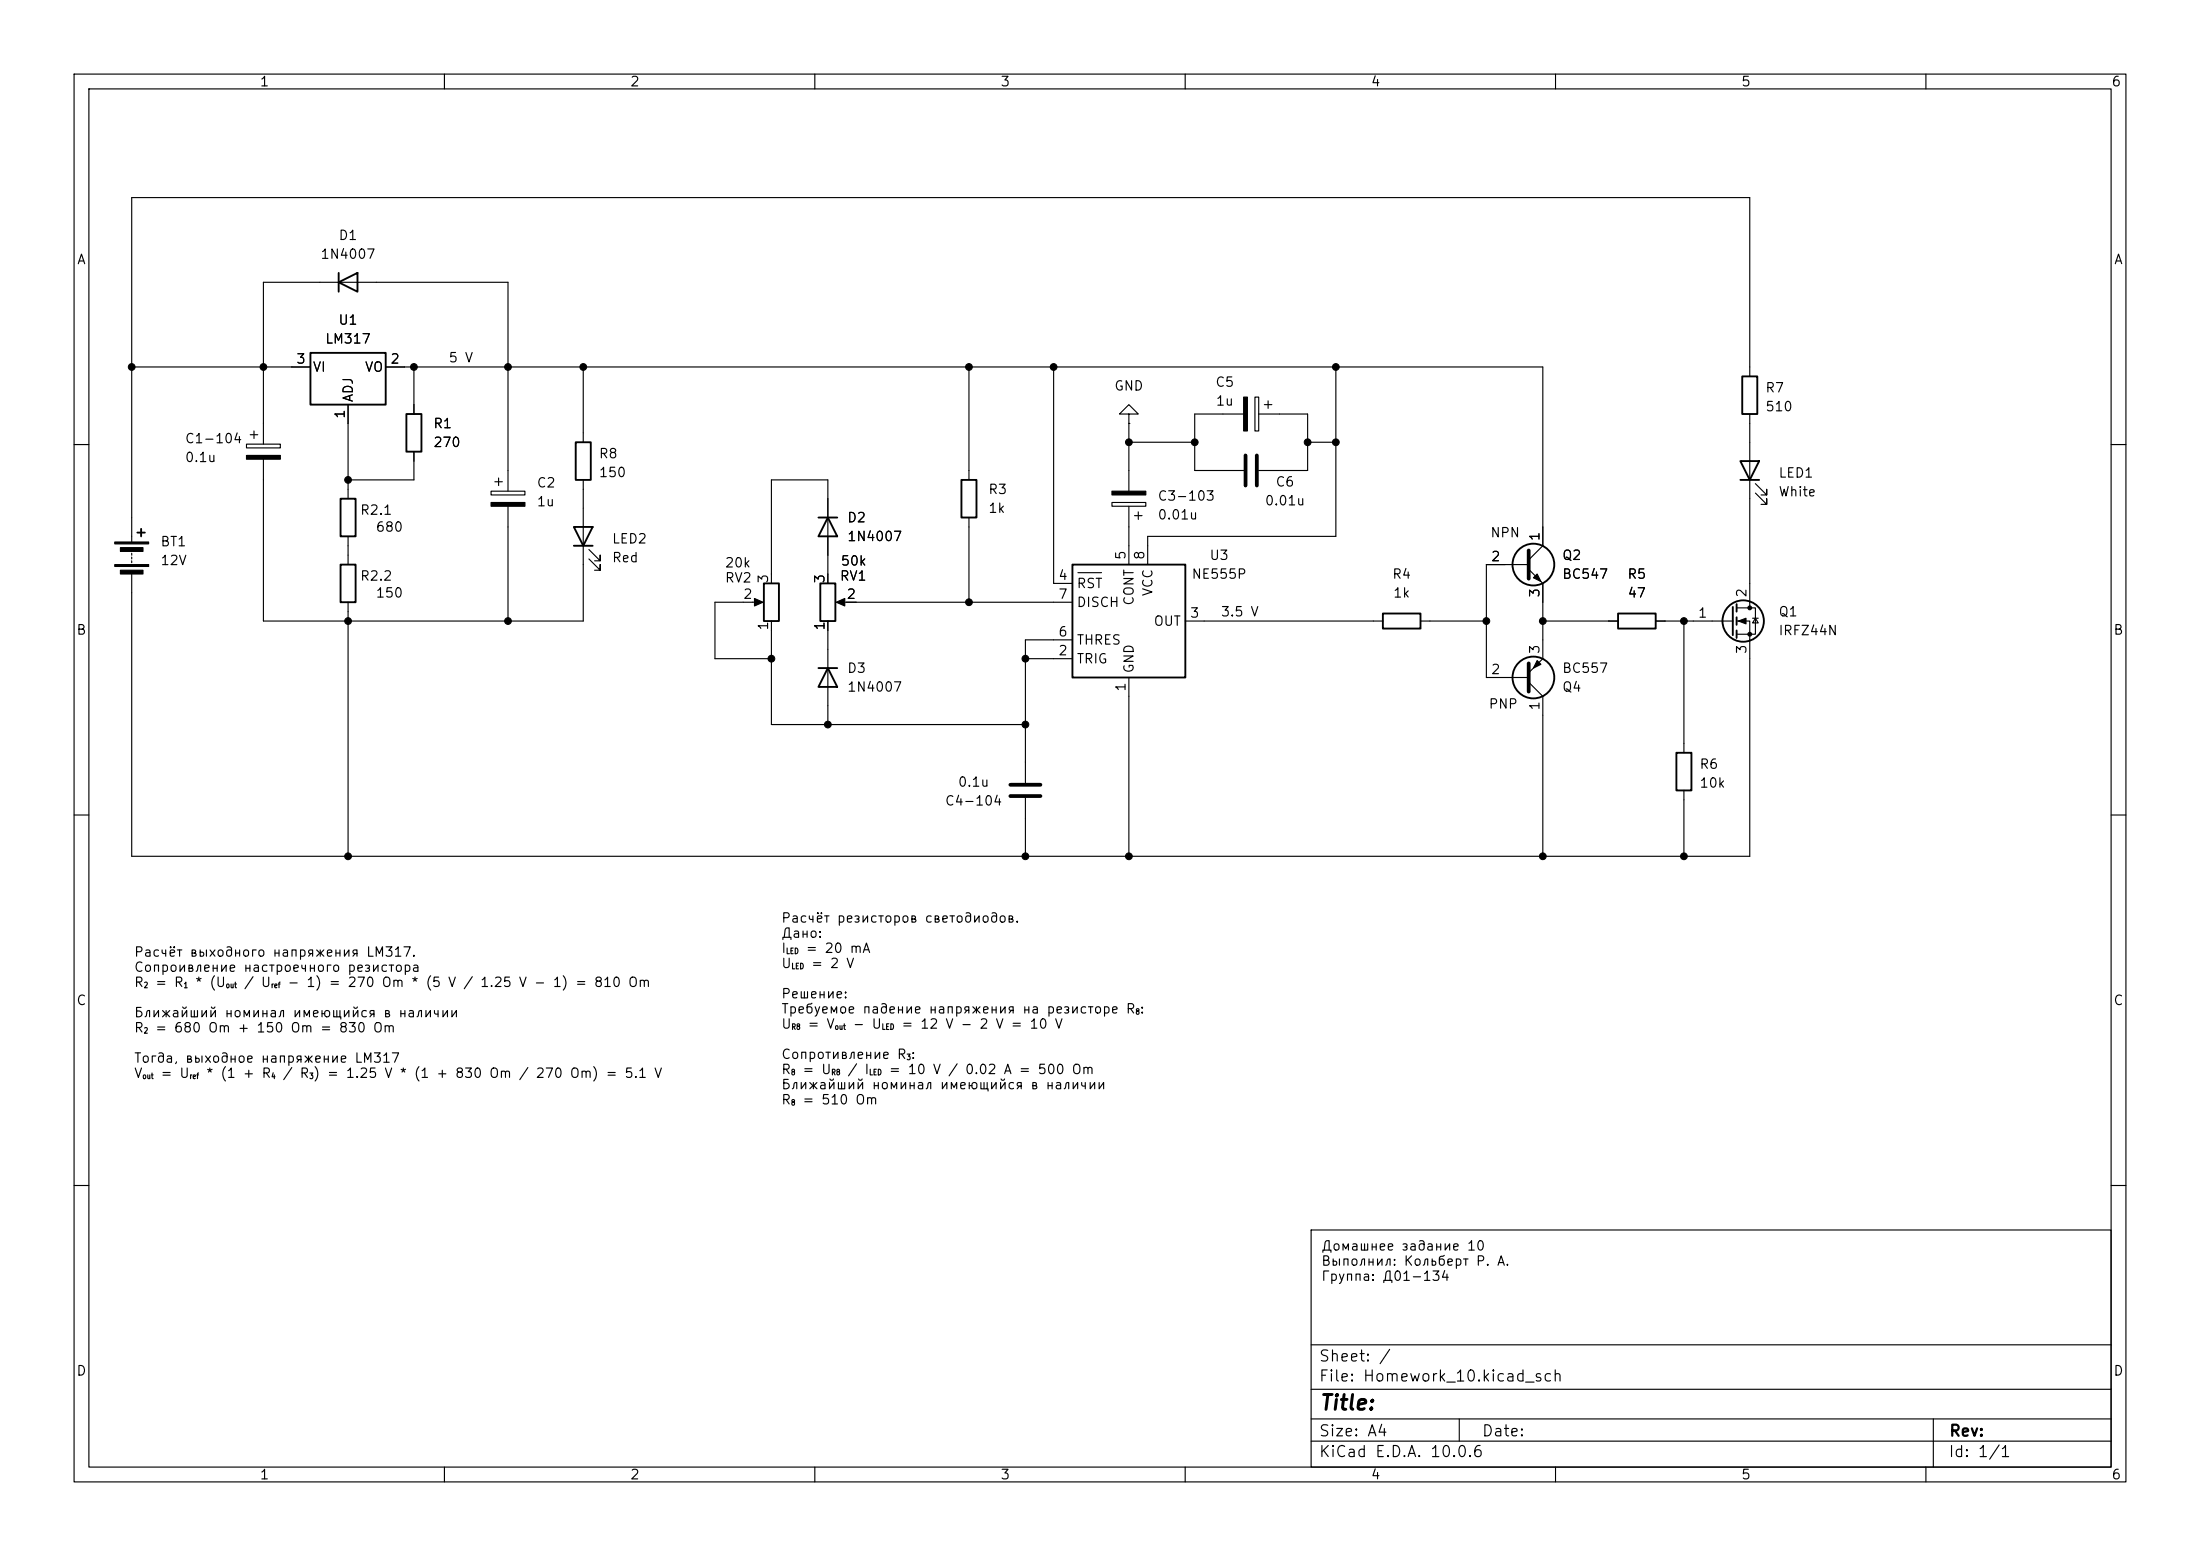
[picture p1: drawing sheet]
<svg xmlns="http://www.w3.org/2000/svg" width="297mm" height="210mm" viewBox="0 0 297 210" stroke-linecap="round" stroke-linejoin="round" font-family="sans-serif">
<g fill="none" stroke="#000" stroke-width=".15">
<path d="M10 10h277v190h-277zM12 12h273v186h-273zM60 10v2M110 10v2M160 10v2M210 10v2M260 10v2M17.8 49.5h24.1M33.3 59.9h4.5v.6h-4.5zM33.8 58.7h1M34.3 58.2v1M35.6 59.9v-21.8h33v28.2"/>
<path d="M47 54.6v12.7M52.1 49.5h156.2v24.2l-1.9 1.9M55.9 49.5v6.4M78.7 49.5v10.2M130.8 49.5v15.3M142.2 49.5v29.2h2.6M152.4 55.9h1.3l-1.3-1.3-1.3 1.3h1.3v1.3M152.4 57.2h.1M152.4 57.2v9.1M152.4 59.7h8.9M167.9 55.9h-6.6v7.6h6.6M169.4 53.6h.5v4.6h-.5z"/>
<path d="M169.9 55.9h6.6v7.6h-6.6M170.7 54.6h1M171.2 54.1v1M176.5 59.7h3.8M180.3 49.5v22.9h-25.4v3.8M236.2 50.8v-24.1h-218.4v46.5M236.2 55.9v26.1M10 60h2M17.8 77.5v38.1h218.4v-31.8h-1.8M17.8 74.7v.2M17.8 75.2v.2M17.8 75.7v.2"/>
<path d="M35.6 62v21.8h43.1v-19M47 72.4v3.8M55.9 61v3.8h-8.9M66.3 66.3h4.6v.5h-4.6zM66.8 65h1M67.3 64.5v1M68.6 68.3v15.5M79.5 75.4l1.5 1.6v-.8v.8h-.7M79.5 74.2l1.5 1.5v-.8v.8h-.7M104.1 78.7v-13.9h7.7v13.9M130.8 69.9v11.4M145.5 77.3h3.2"/>
<path d="M150.1 67.8h4.6v.5h-4.6zM152.4 68.3v7.9M153.2 69.6h1M153.7 69.1v1M206.4 76.2h-5.7v15.2h5.7M206.4 76.8l1.9 1.9v10.2l-1.9 1.9M237 66.5l1.5 1.6v-.8v.8h-.8M237 65.3l1.5 1.5v-.8v.8h-.8M285 60h2M47 81.3v34.3M102.6 81.3h-6.1v7.6h7.6M104.1 83.8v14h34.3"/>
<path d="M111.8 83.8v14M113.3 81.3h31.5M138.4 88.9h6.4M144.8 86.4h-6.4v19.3M152.4 91.4v24.2M160 83.8h26.7M191.8 83.8h8.9M206.4 92.1l1.9 1.9v21.6M208.3 83.8h10.1M223.5 83.8h10.4M227.3 83.8v17.8M234.4 82h2.6v3.6h-2.6"/>
<path d="M236.6 83.4h.8M237 83.4l.4 .7h-.8zM10 110h2M138.4 107.7v7.9M227.3 106.7v8.9M285 110h2M10 160h2M177 166h108v32h-108zM285 160h2M60 198v2M110 198v2M160 198v2"/>
<path d="M177 194.5h108M177 191.5h108M177 187.5h108M177 181.5h108M197 191.5v3M210 198v2M260 198v2M261 191.5v6.5"/>
</g>
<g fill="none" stroke="#000" stroke-width=".25">
<path d="M45.7 38.1l2.6-1.3v2.6zM45.7 36.8v2.6M41.9 47.6h10.2v7h-10.2zM54.9 55.9h2v5.1h-2zM77.7 59.7h2.1v5.1h-2.1zM235.2 50.8h2v5.1h-2zM18.5 71.9h1.1M19 71.4v1M46 76.2h2v5.1h-2zM46 67.3h2v5.1h-2zM77.5 71.1h2.5l-1.3 2.6zM77.5 73.7h2.5"/>
<path d="M103.1 78.7h2.1v5.1h-2.1zM110.5 69.9h2.5M110.7 78.7h2.1v5.1h-2.1zM111.8 69.9l1.2 2.5h-2.5zM129.8 64.8h2v5.1h-2zM144.8 76.2h15.2v15.2h-15.2zM234.9 62.2h2.6l-1.3 2.6zM234.9 64.8h2.6M110.5 90.2h2.5M111.8 90.2l1.2 2.5h-2.5zM186.7 82.8h5.1v2h-5.1zM218.4 82.8h5.1v2h-5.1z"/>
<path d="M233.9 81.9v3.8M234.4 81.5v1.1M234.4 83.3v1M234.4 85.1v1M226.3 101.6h2v5.1h-2z"/>
<circle cx="207" cy="76.2" r="2.82"/>
<circle cx="207" cy="91.4" r="2.82"/>
<circle cx="235.3" cy="83.8" r="2.79"/>
</g>
<path d="M168.1 61.5v4M169.7 61.5v4M206.4 74.3v3.8M206.4 89.5v3.8M136.4 107.4h4.1M136.4 105.9h4.1" fill="none" stroke="#000" stroke-width=".51"/>
<g fill="#000" stroke="#000" stroke-width=".15">
<path d="M167.9 53.6h.5v4.6h-.5zM15.5 73.2h4.6v.2h-4.6zM15.5 76.2h4.6v.3h-4.6zM16.3 73.9h3v.5h-3zM16.3 77h3v.5h-3zM33.3 61.5h4.5v.5h-4.5zM66.3 67.8h4.6v.5h-4.6zM150.1 66.3h4.6v.5h-4.6zM207 78l.5-.5 .5 1zM101.9 80.8l1.1 .5-1.1 .5zM112.9 81.3l1.1-.5v1zM207.5 89.2l.5 .5-1 .5z"/>
<path d="M234.7 83.8l1-.4v.8z"/>
<circle cx="236.2" cy="82" r=".25"/>
<circle cx="236.2" cy="85.6" r=".25"/>
</g>
<g fill="#000" stroke="#000" stroke-width=".14">
<circle cx="17.8" cy="49.5" r=".46"/>
<circle cx="35.6" cy="49.5" r=".46"/>
<circle cx="55.9" cy="49.5" r=".46"/>
<circle cx="68.6" cy="49.5" r=".46"/>
<circle cx="78.7" cy="49.5" r=".46"/>
<circle cx="130.8" cy="49.5" r=".46"/>
<circle cx="142.2" cy="49.5" r=".46"/>
<circle cx="152.4" cy="59.7" r=".46"/>
<circle cx="161.3" cy="59.7" r=".46"/>
<circle cx="176.5" cy="59.7" r=".46"/>
<circle cx="180.3" cy="49.5" r=".46"/>
<circle cx="180.3" cy="59.7" r=".46"/>
<circle cx="47" cy="64.8" r=".46"/>
<circle cx="47" cy="83.8" r=".46"/>
<circle cx="68.6" cy="83.8" r=".46"/>
<circle cx="104.1" cy="88.9" r=".46"/>
<circle cx="111.8" cy="97.8" r=".46"/>
<circle cx="130.8" cy="81.3" r=".46"/>
<circle cx="138.4" cy="88.9" r=".46"/>
<circle cx="138.4" cy="97.8" r=".46"/>
<circle cx="200.7" cy="83.8" r=".46"/>
<circle cx="208.3" cy="83.8" r=".46"/>
<circle cx="227.3" cy="83.8" r=".46"/>
<circle cx="47" cy="115.6" r=".46"/>
<circle cx="138.4" cy="115.6" r=".46"/>
<circle cx="152.4" cy="115.6" r=".46"/>
<circle cx="208.3" cy="115.6" r=".46"/>
<circle cx="227.3" cy="115.6" r=".46"/>
</g>
<text font-size="2" x="178" y="190.8">Title:</text>
<g font-size="1.5">
<text x="178" y="184.1">Sheet: /</text>
<text x="178" y="186.8">File: Homework_10.kicad_sch</text>
<text x="178" y="197">KiCad E.D.A. 10.0.6</text>
<text x="178" y="194.2">Size: A4</text>
<text x="200" y="194.2">Date:</text>
<text x="263" y="197">Id: 1/1</text>
<text x="263" y="194.2">Rev:</text>
</g>
<g font-size="1.3">
<text x="35" y="12">1</text>
<text x="85" y="12">2</text>
<text x="135" y="12">3</text>
<text x="185" y="12">4</text>
<text x="235" y="12">5</text>
<text x="285" y="12">6</text>
<text x="10.3" y="36">A</text>
<text x="43.2" y="35.3">1N4007</text>
<text x="45.6" y="32.7">D1</text>
<text x="285.3" y="36">A</text>
<text x="43.8" y="46.7">LM317</text>
<text x="45.6" y="44.1">U1</text>
<text x="39.9" y="49.4">3</text>
<text x="42.1" y="50.5">VI</text>
<text x="49.2" y="50.5">VO</text>
<text x="52.6" y="49.4">2</text>
<text x="60.5" y="49.2">5 V</text>
<text x="150.3" y="53">GND</text>
<text x="164" y="52.5">C5</text>
<text x="238.2" y="53.3">R7</text>
<text x="46.9" y="56.6" transform="rotate(-90 46.9 56.6)">1</text>
<text x="48" y="54.4" transform="rotate(-90 48 54.4)">ADJ</text>
<text x="58.4" y="58.1">R1</text>
<text x="164" y="55.1">1u</text>
<text x="238.2" y="55.8">510</text>
<text x="24.9" y="60.1">C1-104</text>
<text x="24.9" y="62.7">0.1u</text>
<text x="58.4" y="60.7">270</text>
<text x="80.8" y="62.2">R8</text>
<text x="80.8" y="64.7">150</text>
<text x="172.1" y="66">C6</text>
<text x="240" y="64.8">LED1</text>
<text x="48.5" y="69.8">R2.1</text>
<text x="72.4" y="66.1">C2</text>
<text x="72.4" y="68.7">1u</text>
<text x="114.3" y="70.8">D2</text>
<text x="133.3" y="67">R3</text>
<text x="133.3" y="69.5">1k</text>
<text x="156.2" y="67.9">C3-103</text>
<text x="156.2" y="70.4">0.01u</text>
<text x="170.7" y="68.5">0.01u</text>
<text x="240" y="67.3">White</text>
<text x="21.6" y="74.1">BT1</text>
<text x="21.6" y="76.6">12V</text>
<text x="50.6" y="72.1">680</text>
<text x="82.5" y="73.7">LED2</text>
<text x="82.5" y="76.2">Red</text>
<text x="97.8" y="76.9">20k</text>
<text x="113.4" y="76.7">50k</text>
<text x="114.3" y="73.4">1N4007</text>
<text x="152.3" y="75.7" transform="rotate(-90 152.3 75.7)">5</text>
<text x="154.8" y="75.7" transform="rotate(-90 154.8 75.7)">8</text>
<text x="163.2" y="75.9">U3</text>
<text x="201.1" y="72.8">NPN</text>
<text x="201.2" y="76.1">2</text>
<text x="208.1" y="73.1" transform="rotate(-90 208.1 73.1)">1</text>
<text x="210.8" y="75.9">Q2</text>
<text x="48.5" y="78.7">R2.2</text>
<text x="50.6" y="81">150</text>
<text x="97.8" y="78.9">RV2</text>
<text x="100.2" y="81.1">2</text>
<text x="104" y="78.8" transform="rotate(-90 104 78.8)">3</text>
<text x="111.6" y="78.8" transform="rotate(-90 111.6 78.8)">3</text>
<text x="113.3" y="78.7">RV1</text>
<text x="114.2" y="81.1">2</text>
<text x="142.8" y="78.6">4</text>
<text x="142.8" y="81.1">7</text>
<text x="145.3" y="79.7">RST</text>
<text x="145.3" y="82.2">DISCH</text>
<text x="153.4" y="81.8" transform="rotate(-90 153.4 81.8)">CONT</text>
<text x="155.9" y="80.6" transform="rotate(-90 155.9 80.6)">VCC</text>
<text x="160.6" y="83.7">3</text>
<text x="160.8" y="78.4">NE555P</text>
<text x="164.7" y="83.5">3.5 V</text>
<text x="187.9" y="78.4">R4</text>
<text x="188" y="81">1k</text>
<text x="208.1" y="80.7" transform="rotate(-90 208.1 80.7)">3</text>
<text x="210.8" y="78.4">BC547</text>
<text x="219.6" y="78.4">R5</text>
<text x="219.6" y="81">47</text>
<text x="229.1" y="83.7">1</text>
<text x="236.1" y="80.7" transform="rotate(-90 236.1 80.7)">2</text>
<text x="240" y="83.5">Q1</text>
<text x="10.2" y="86">B</text>
<text x="104" y="85.2" transform="rotate(-90 104 85.2)">1</text>
<text x="111.6" y="85.2" transform="rotate(-90 111.6 85.2)">1</text>
<text x="142.8" y="88.8">2</text>
<text x="142.8" y="86.2">6</text>
<text x="145.3" y="89.9">TRIG</text>
<text x="145.3" y="87.3">THRES</text>
<text x="155.7" y="84.8">OUT</text>
<text x="208.1" y="88.4" transform="rotate(-90 208.1 88.4)">3</text>
<text x="236.1" y="88.4" transform="rotate(-90 236.1 88.4)">3</text>
<text x="240" y="86.1">IRFZ44N</text>
<text x="285.2" y="86">B</text>
<text x="114.3" y="91.1">D3</text>
<text x="114.3" y="93.7">1N4007</text>
<text x="152.3" y="93.4" transform="rotate(-90 152.3 93.4)">1</text>
<text x="153.4" y="91" transform="rotate(-90 153.4 91)">GND</text>
<text x="200.9" y="96">PNP</text>
<text x="201.2" y="91.3">2</text>
<text x="208.1" y="96" transform="rotate(-90 208.1 96)">1</text>
<text x="210.8" y="93.7">Q4</text>
<text x="210.8" y="91.1">BC557</text>
<text x="129.2" y="106.5">0.1u</text>
<text x="229.3" y="104.1">R6</text>
<text x="229.3" y="106.6">10k</text>
<text x="127.5" y="109">C4-104</text>
<text x="105.4" y="124.8">Расчёт резисторов светодиодов.</text>
<text x="18" y="129.4">Рaсчёт выходного напряжения LM317.</text>
<text x="18" y="131.5">Сопроивление настроечного резистора</text>
<text x="105.4" y="126.9">Дано:</text>
<text x="105.4" y="128.9">I</text>
<text x="105.4" y="131">U</text>
<text x="108.7" y="128.9">= 20 mA</text>
<text x="109.4" y="131">= 2 V</text>
<text x="10.2" y="136">C</text>
<text x="18" y="133.5">R</text>
<text x="18" y="137.6">Ближайший номинал имеющийся в наличии</text>
<text x="20.8" y="133.5">= R</text>
<text x="26.2" y="133.5">* (U</text>
<text x="32.8" y="133.5">/ U</text>
<text x="38.7" y="133.5">- 1) = 270 Om * (5 V / 1.25 V - 1) = 810 Om</text>
<text x="105.4" y="135.1">Решение:</text>
<text x="105.4" y="137.1">Требуемое падение напряжения на резисторе R :</text>
<text x="285.2" y="136">C</text>
<text x="18" y="139.7">R</text>
<text x="18" y="143.8">Тогда, выходное напряжение LM317</text>
<text x="20.8" y="139.7">= 680 Om + 150 Om = 830 Om</text>
<text x="105.4" y="139.2">U</text>
<text x="105.4" y="143.2">Сопротивление R :</text>
<text x="108.9" y="139.2">= V</text>
<text x="115" y="139.2">- U</text>
<text x="121.6" y="139.2">= 12 V - 2 V = 10 V</text>
<text x="18" y="145.8">V</text>
<text x="21.6" y="145.8">= U</text>
<text x="27.7" y="145.8">* (1 + R</text>
<text x="38.1" y="145.8">/ R ) = 1.25 V * (1 + 830 Om / 270 Om) = 5.1 V</text>
<text x="105.4" y="145.3">R</text>
<text x="105.4" y="147.3">Ближайший номинал имеющийся в наличии</text>
<text x="105.4" y="149.4">R</text>
<text x="108.2" y="145.3">= U</text>
<text x="108.2" y="149.4">= 510 Om</text>
<text x="114.3" y="145.3">/ I</text>
<text x="119.9" y="145.3">= 10 V / 0.02 A = 500 Om</text>
<text x="178.3" y="169.1">Домашнее задание 10</text>
<text x="178.3" y="171.1">Выполнил: Кольберт Р. А.</text>
<text x="178.3" y="173.2">Группа: Д01-134</text>
<text x="10.2" y="186">D</text>
<text x="285.2" y="186">D</text>
<text x="35" y="200">1</text>
<text x="85" y="200">2</text>
<text x="135" y="200">3</text>
<text x="185" y="200">4</text>
<text x="235" y="200">5</text>
<text x="285" y="200">6</text>
</g>
<g font-size=".8">
<text x="106.1" y="128.9">LED</text>
<text x="106.8" y="131">LED</text>
<text x="19.3" y="133.5">2</text>
<text x="24.7" y="133.5">1</text>
<text x="30.4" y="133.5">out</text>
<text x="36.5" y="133.5">ref</text>
<text x="153.2" y="137.1">8</text>
<text x="19.3" y="139.7">2</text>
<text x="106.8" y="139.2">R8</text>
<text x="112.6" y="139.2">out</text>
<text x="119" y="139.2">LED</text>
<text x="122.3" y="143.3">3</text>
<text x="19.2" y="145.8">out</text>
<text x="25.5" y="145.8">ref</text>
<text x="36.5" y="145.8">4</text>
<text x="41.7" y="145.8">3</text>
<text x="106.7" y="145.3">8</text>
<text x="106.7" y="149.4">8</text>
<text x="112.2" y="145.3">R8</text>
<text x="117.3" y="145.3">LED</text>
</g>
</svg>
